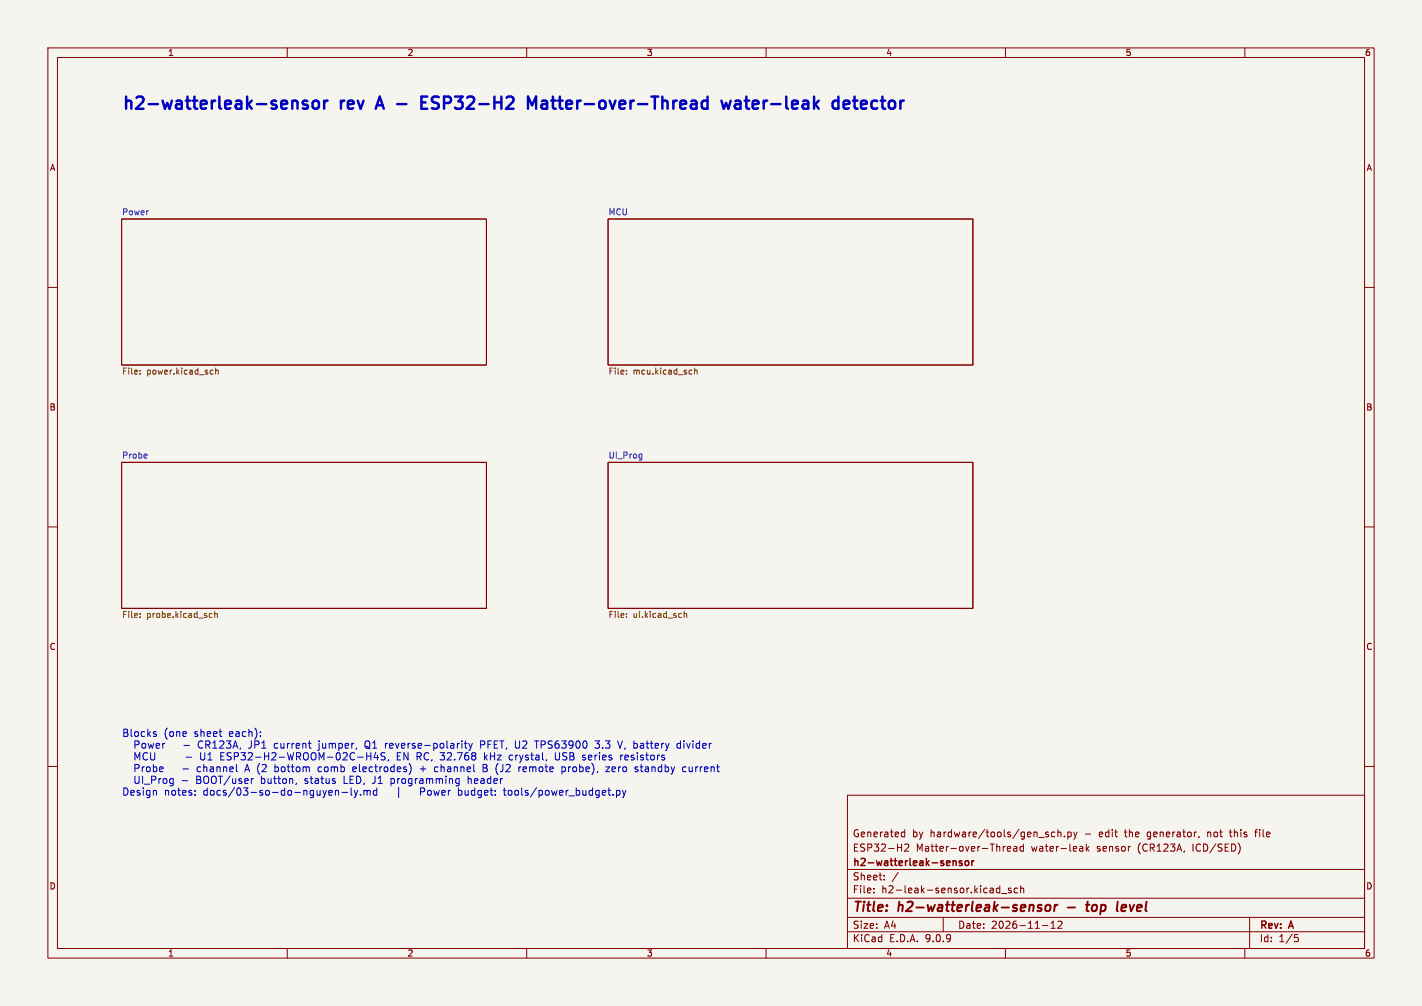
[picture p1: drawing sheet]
<svg xmlns="http://www.w3.org/2000/svg" width="297mm" height="210mm" viewBox="0 0 297 210" stroke-linecap="round" stroke-linejoin="round" font-family="sans-serif">
<path d="M0 0h297v210h-297z" fill="#f5f4ef" stroke="#f5f4ef" stroke-width=".21"/>
<g fill="none" stroke="#840000" stroke-width=".21">
<path d="M10 10h277v190h-277zM12 12h273v186h-273zM60 10v2M110 10v2M160 10v2M210 10v2M260 10v2M25.4 45.7h76.2v30.5h-76.2zM127 45.7h76.2v30.5h-76.2zM10 60h2M285 60h2M25.4 96.5h76.2v30.5h-76.2z"/>
<path d="M127 96.5h76.2v30.5h-76.2zM10 110h2M285 110h2M10 160h2M177 166h108v32h-108zM188.4 174.6h.6M188.4 173.8h.6M189 173.2v1.5M189 176.3l.5-.1 .3 .4-.9 1.1h.9M209.8 176.7h.2M210.4 177.2l.7-.1-.1-.3-.4-.1-.2 .2 .1 .7h.5M211.7 176.8h.6l.1 .9"/>
<path d="M212.4 177.1h-.5l-.2 .2 .2 .4 .5-.1M213.7 176.8l-.4-.1-.3 .3 .2 .6h.5M213.7 176.2v1.5M219.9 173.7l.4 .1M220.3 174.6l-.4 .1M221 173.8l.2-.1 .3 .1 .1 .9M221 173.2v1.5M222.3 174.6v.1M223 173.8l.5-.1 .2 .3-.1 .6h-.6M223 173.7v1.5M224.2 173.7l.4 1M224.6 174.7l-.4 .5"/>
<path d="M225 173.7l-.4 1M225.7 176.7h.3l.2 .2v.8M226.2 177.6l-.5 .1M226.2 177.1h-.5M226.9 176.2v1.5M227 177.1l.5 .6M227.5 176.7l-.6 .6M250.5 174.6l-.2 .3M252.2 173.7v1M252.3 173.8h-.1M256.7 173.7h.6M257 173.2v1.3l.2 .2"/>
<path d="M262 173.7h.6M262.6 173.2l-.4 .2v1.3M285 160h2M60 198v2M110 198v2M160 198v2M177 194.5h108M177 191.5h108M177 187.5h108M177 181.5h108M182.5 186.3v.1M182.5 185.5v.1"/>
<path d="M184.7 183.6v.1M184.7 182.8v.1M187.6 182.1l-1.3 2M197 191.5v3M208.2 186.3h.6M208.2 185.5h.6M208.8 184.9v1.5M209.2 186.5h1.1M210 198v2M211.2 185.5l-.4-.1-.2 .2 .1 .2 .5 .2v.3h-.6M212.5 185.5l-.4-.1-.3 .3 .2 .6h.5M213.2 185.5l.2-.1 .3 .1 .1 .9"/>
<path d="M213.2 184.9v1.5M217.7 193.2h1.2M219.5 193.8h.9M219.5 192.7l.5-.4v1.5M221 192.4l.5-.1 .3 .4-.9 1.1h.9M260 198v2M261 191.5v6.5M270.4 195.1h.7M270.5 195.7h.4l.3 .3-.2 .5-.5 .1"/>
</g>
<path d="M216.8 189.3v.1l.7 .2v.3l-.3 .3-.6-.1M217.6 189a.5 .5 0 0 0-.8 .2M218.5 189.1l.1-.1a.5 .5 0 0 1 .8 .3l-.1 .5-.2 .3a.5 .5 0 0 1-.8-.3zM220.3 188.9l-.1 1.3M220.9 188.9l-.4 .1-.2 .3M223 189.4h1.5M226.8 188.9h.8M227.2 188.2l-.2 1.7v.2l.4 .1M235 188.9l-.6 .1-.2 .9 .2 .3 .6-.1M235.2 189.4l-1 .1" fill="none" stroke="#840000" stroke-width=".4"/>
<path d="M199.5 179.7l.2 .2v.8M200.9 179.8l-.3-.1-.3 .2 .1 .2 .5 .2v.3h-.6M201.7 179.8l.4-.1 .2 .3v.4l-.2 .3-.4-.1-.1-.2zM203 179.7v1M203.4 179.7l-.4 .3" fill="none" stroke="#840000" stroke-width=".3"/>
<g fill="none" stroke="#725600" stroke-width=".21">
<path d="M29.2 78v.1M29.2 77.3v.1M44.1 77.3h.4M44.5 78l-.4 .1M45 77.4l.5-.1 .1 .8M45 76.8v1.3M130.8 78v.1M130.8 77.3v.1M144.4 77.3h.1M144.5 78l-.1 .1M145.1 77.4l.4-.1 .1 .8M145.1 76.8v1.3"/>
<path d="M29.2 128.1v.1M29.2 128.8v.1M43.9 128.1h.4M44.3 128.8l-.4 .1M44.9 128.2l.4-.1 .1 .8M44.9 127.6v1.3M130.8 128.1v.1M130.8 128.8v.1M142.9 128.2l.5-.1v.8M142.9 127.6v1.3"/>
</g>
<path d="M30.6 94.9l.1 .2-.6 .1M133.9 94.8l.2 .1M134.1 94.8l-.1 1.1M134.1 95.6h-.2" fill="none" stroke="#006464" stroke-width=".21"/>
<g fill="none" stroke="#0000c2" stroke-width=".51">
<path d="M26.3 20.2v2.5M28.5 20.4l.4-.2h.6l.3 .2M39.2 20.2v2.1M40.6 20.2v2.1M45.8 20.2v2.1M51.6 20.2v2.5M61.8 21l.3 .4v1.3M64.2 21.1l-.6-.1-.4 .4 .2 .3 .8 .3 .1 .2-.1 .4-.2 .1-.8-.1M65.4 21.3a.69 .69 0 0 1 .7-.3 .69 .69 0 0 1 .5 .5v.7a.69 .69 0 0 1-.6 .5 .69 .69 0 0 1-.7-.5zM67.7 21v1.7M68.4 21a.65 .65 0 0 0-.7 .5M78.5 22.7l.8-2.5 .9 2.5"/>
<path d="M78.7 22h1.2M82.9 21.7h2M88 21.4h.9M89.2 20.2h-1.2v2.5h1.2M91.7 20.3l-1-.1-.4 .2M94.1 20.4l-.4-.2h-1v2.5M95 20.2h1.6l-.8 .9M97.6 20.4l.3-.2h.6l.4 .2M103.3 20.2v2.5M104.7 20.2v2.5M105.8 20.4l.4-.2h.6l.3 .2M110.3 22.7v-2.5l.8 1.8 .9-1.8v2.5"/>
<path d="M113.9 21l-.7 .1M114 21.7h-.6a.5 .5 0 0 0-.4 .5 .5 .5 0 0 0 .4 .5h.6M115.5 20.2v2.1M116.9 20.2v2.1M136 20.2h1.5M136.8 20.2v2.5M138.3 20.2v2.5M147.5 21l.3 .1M147.8 20.2v2.5M147.8 22.6l-.3 .1M150.7 21l.5 1.7 .4-1.2 .5 1.2 .5-1.7M153.6 21.1l.2-.1 .7 .1 .2 1.6"/>
<path d="M154.7 21.6l-.9 .1a.5 .5 0 0 0-.4 .5 .5 .5 0 0 0 .4 .5l.9-.1M155.9 20.2v2.1M164.2 20.2v2.1M170 20.2v2.5M174.4 21l.7 .1M175.1 22.6l-.7 .1M175.1 20.2v2.5M176.2 21.9l1.2-.3-.1-.5-.7-.1-.4 .4 .1 1.2 .3 .1 .7-.1M178.1 21h1M178.5 20.2v2.1l.1 .3 .5 .1M184.3 20.2v2.1"/>
</g>
<g fill="none" stroke="#0000c2" stroke-width=".21">
<path d="M32.2 153.2l.4 .1 .1 .2-.2 .2h-.3M32.2 152.7l.4 .1M41.9 157.1v1.3l.3 .2M46.1 157.8h.5M46.1 157.1v1.5h.7M51.6 159.6l-.5 1.5M51.9 156.2h.2M54.4 153.6v.1M54.4 152.8v.1M57.4 159.6v1.5M57.6 155.2l-.3 .3v.4l.3 .3M66.6 154.7v.1"/>
<path d="M66.6 155.2v1.3l-.2 .2M76.5 155.8l.3 .1M76.6 157.8h.9M76.9 154.7a.51 .51 0 0 0-.7 .5v.5a.51 .51 0 0 0 .7 .5M77.5 157.1v1.5M78.5 157l-.4 1.1h1M78.8 157.6v1M79.6 157.4l.1 .4 .6 .2 .1 .2-.3 .4h-.5M80.9 155.2l-.4 .3M81.2 158.6l-.2 .3M83 157.8h.5M83 157.1v1.5h.7"/>
<path d="M88.3 159.9v1.2M97 155.2h.6M97.2 154.7v1.3l.4 .2M97.9 155.2l.4 1M98.3 156.2l-.4 .5M98.7 155.2l-.4 1M100.9 159.6h.5l.3 .3-.3 .4 .3 .1 .1 .4-.3 .3h-.6zM101.2 157.1v1.5M101.3 155l-.3-.3h-.6v1.5M101.3 155.2l-.3 .3h-.6M101.3 158.1l.5 .5M101.8 157.6l-.6 .6"/>
<path d="M106.9 157.6l.2 .1M107.1 158.6h-.2M116 157.1v1.3l.3 .2h.4l.2-.2v-1.3M123.1 157.6l-.2 .2v.6l.2 .2M123.6 158l-.7 .1M124.3 154.7h.9l-.5 .5 .4 .2v.6l-.2 .2-.6-.2M129.9 157.6h.2M130 154.7l-.5 1.5M130.5 156.3l-.1 .1M130.6 157.7v.9h.6M131.2 157.7v.1M131.2 158l-.7 .1"/>
<path d="M133.9 159.6v1.3l.4 .2M141.7 155.2h.4M142.1 156.1l-.4 .1M142.1 154.7v1.5M142.8 154.7v.1M142.8 155.2v1M32.6 165.1l.1 .9M40.7 165.9v.1M40.7 165.1v.1M57.4 161l.5 .1M57.6 160.1l-.2 .1M66.7 160.1l-.3 .3v.4l.2 .2 .4 .1"/>
<path d="M70.1 165v1M70.1 165.1l.2-.1 .3 .1 .1 .9M71.4 165.4h1.2M71.9 162v1.6h.7M73.3 164.5v1.3l.2 .2M73.9 160.1l-.2 .2v.6l.2 .2 .4-.1M74 165l.3 1M74.2 160.1l.1 .1M74.3 166l-.3 .5M74.4 160.4l-.7 .2M74.7 165l-.4 1M75.3 165.9v.1"/>
<path d="M76 165v1M76.2 165l-.2 .1M76.4 165l.3 .2M76.7 165.2v.8M76.9 165l-.2 .2M77.1 165l.2 .2v.8M78.3 165l-.3 .3v.4l.3 .3 .4-.1M78.6 165l.1 .1M78.7 164.5v1.5M81.7 163.5l.4 .1M81.7 162.5v1.6M87.8 160.5h1.1"/>
<path d="M87.8 164.5v1.5M87.8 165.3h.6M91 160.1l-.3 .3v.4l.3 .3 .5-.1M91.3 160.1l.2 .1M95.5 162.5l.4 .1M95.7 165.9l.5 .1M95.7 164.5v1.5M95.9 163.5l-.4 .1M95.9 162.5v1.3l-.3 .3M96.2 165l-.5 .1M97.8 162v1.6M98.4 162.6l-.4-.1-.2 .2"/>
<path d="M100.9 160.3h.5M105.1 165h.6M105.3 164.5v1.3l.4 .2M109.3 160.2v.8h.6M110 160.4l-.8 .2M117.5 160.1l.5 .1 .1 .2-.1 .6-.5 .1M118.8 160.1v1M118.9 160.2l-.1 .2M126.5 160.1h.8l-.8 1h.8M128.3 160.1h-.3l-.2 .2 .1 .7 .4 .1M128.6 160.4l-.8 .2M128.8 165.1l.4-.1 .3 .3-.1 .6h-.6"/>
<path d="M128.8 165v1.5M130 165l.4 1M130.4 166l-.4 .5M130.7 165l-.3 1M133.7 160.1h.6M143.1 160.1l.2 .1M143.3 161l-.2 .1M143.9 160.1l.1 .9 .4 .1 .2-.1"/>
</g>
<g font-size="3.5" fill="#0000c2">
<text x="25.4" y="24.1">h2-watterleak-sensor</text>
<text x="71.3" y="24.1">rev</text>
<text x="91.1" y="24.1">ESP32-H2</text>
<text x="114.4" y="24.1">Matter-over-Thread</text>
<text x="156.1" y="24.1">water-leak</text>
<text x="180.2" y="24.1">detector</text>
</g>
<g font-size="2.8" fill="#840000">
<text x="178" y="190.9">Title:</text>
<text x="187.7" y="190.9">h2-watterleak-sensor</text>
<text x="228.6" y="190.9">top</text>
<text x="235.7" y="190.9">level</text>
</g>
<g font-size="2.1" fill="#0000c2">
<text x="25.4" y="154.1">Blocks</text>
<text x="34.2" y="154.1">(one</text>
<text x="40.6" y="154.1">sheet</text>
<text x="48" y="154.1">each):</text>
<text x="28" y="156.6">Power</text>
<text x="28" y="159">MCU</text>
<text x="28" y="161.5">Probe</text>
<text x="38.5" y="161.5">-</text>
<text x="38.7" y="156.6">-</text>
<text x="39.5" y="159">-</text>
<text x="41.7" y="161.5">channel</text>
<text x="41.9" y="156.6">CR123A,</text>
<text x="42.7" y="159">U1</text>
<text x="47" y="159">ESP32-H2-WROOM-02C-H4S,</text>
<text x="51.9" y="161.5">A (2</text>
<text x="52.7" y="156.6">JP1</text>
<text x="58.1" y="156.6">current</text>
<text x="58.3" y="161.5">bottom</text>
<text x="67.6" y="156.6">jumper,</text>
<text x="67.6" y="161.5">comb</text>
<text x="75" y="161.5">electrodes)</text>
<text x="77.4" y="156.6">Q1</text>
<text x="81.7" y="156.6">reverse-polarity</text>
<text x="84" y="159">EN RC, 32.768</text>
<text x="92.3" y="161.5">channel</text>
<text x="101.8" y="156.6">PFET, U2</text>
<text x="102.6" y="161.5">B (J2</text>
<text x="102.7" y="159">kHz</text>
<text x="108.1" y="159">crystal,</text>
<text x="110.4" y="161.5">remote</text>
<text x="113.5" y="156.6">TPS63900</text>
<text x="117.8" y="159">USB</text>
<text x="119.5" y="161.5">probe),</text>
<text x="123.7" y="159">series</text>
<text x="126.2" y="156.6">3.3</text>
<text x="128.9" y="161.5">zero</text>
<text x="131.2" y="156.6">V, battery</text>
<text x="131.8" y="159">resistors</text>
<text x="135.1" y="161.5">standby</text>
<text x="143.7" y="156.6">divider</text>
<text x="145.2" y="161.5">current</text>
<text x="25.4" y="166.4">Design</text>
<text x="28" y="163.9">UI_Prog</text>
<text x="34.3" y="166.4">notes:</text>
<text x="38" y="163.9">-</text>
<text x="41.2" y="163.9">BOOT/user</text>
<text x="42.5" y="166.4">docs/03-so-do-nguyen-ly.md</text>
<text x="54.9" y="163.9">button,</text>
<text x="64.2" y="163.9">status</text>
<text x="72.5" y="163.9">LED, J1</text>
<text x="82.6" y="163.9">programming</text>
<text x="83.2" y="166.4">|</text>
<text x="88.6" y="166.4">Power</text>
<text x="96.7" y="166.4">budget:</text>
<text x="98.8" y="163.9">header</text>
<text x="106.4" y="166.4">tools/power_budget.py</text>
</g>
<g font-size="2.1" fill="#840000">
<text x="178" y="178">ESP32-H2</text>
<text x="178" y="175">Generated</text>
<text x="190.5" y="175">by</text>
<text x="191.3" y="178">Matter-over-Thread</text>
<text x="194.3" y="175">hardware/tools/gen_sch.py</text>
<text x="215.5" y="178">water-leak</text>
<text x="226.7" y="175">-</text>
<text x="229.3" y="178">sensor</text>
<text x="229.8" y="175">edit</text>
<text x="235.4" y="175">the</text>
<text x="237.9" y="178">(CR123A,</text>
<text x="240.2" y="175">generator,</text>
<text x="249.5" y="178">ICD/SED)</text>
<text x="252.9" y="175">not</text>
<text x="257.8" y="175">this</text>
<text x="263.2" y="175">file</text>
<text x="178" y="184">Sheet:</text>
<text x="178" y="181.2">h2-watterleak-sensor</text>
<text x="178" y="186.7">File:</text>
<text x="184.1" y="186.7">h2-leak-sensor.kicad_sch</text>
<text x="178" y="196.9">KiCad</text>
<text x="178" y="194.1">Size:</text>
<text x="184.7" y="194.1">A4</text>
<text x="185.7" y="196.9">E.D.A.</text>
<text x="193.3" y="196.9">9.0.9</text>
<text x="200" y="194.1">Date:</text>
<text x="207" y="194.1">2026-11-12</text>
<text x="263" y="194.3">Rev:</text>
<text x="263" y="196.9">Id:</text>
<text x="267.1" y="196.9">1/5</text>
<text x="269.4" y="194.3">A</text>
</g>
<g font-size="1.8" fill="#840000">
<text x="35" y="11.9">1</text>
<text x="85" y="11.9">2</text>
<text x="135" y="11.9">3</text>
<text x="185" y="11.9">4</text>
<text x="235" y="11.9">5</text>
<text x="285" y="11.9">6</text>
<text x="10.3" y="35.9">A</text>
<text x="285.3" y="35.9">A</text>
<text x="10.3" y="85.9">B</text>
<text x="285.3" y="85.9">B</text>
<text x="10.3" y="135.9">C</text>
<text x="285.3" y="135.9">C</text>
<text x="10.3" y="185.9">D</text>
<text x="285.3" y="185.9">D</text>
<text x="35" y="199.9">1</text>
<text x="85" y="199.9">2</text>
<text x="135" y="199.9">3</text>
<text x="185" y="199.9">4</text>
<text x="235" y="199.9">5</text>
<text x="285" y="199.9">6</text>
</g>
<g font-size="1.8" fill="#006464">
<text x="25.4" y="45">Power</text>
<text x="127" y="45">MCU</text>
<text x="25.4" y="95.8">Probe</text>
<text x="127" y="95.8">UI_Prog</text>
</g>
<g font-size="1.8" fill="#725600">
<text x="25.4" y="78.5">File:</text>
<text x="30.6" y="78.5">power.kicad_sch</text>
<text x="127" y="78.5">File:</text>
<text x="132.2" y="78.5">mcu.kicad_sch</text>
<text x="25.4" y="129.3">File:</text>
<text x="30.6" y="129.3">probe.kicad_sch</text>
<text x="127" y="129.3">File:</text>
<text x="132.2" y="129.3">ui.kicad_sch</text>
</g>
</svg>
